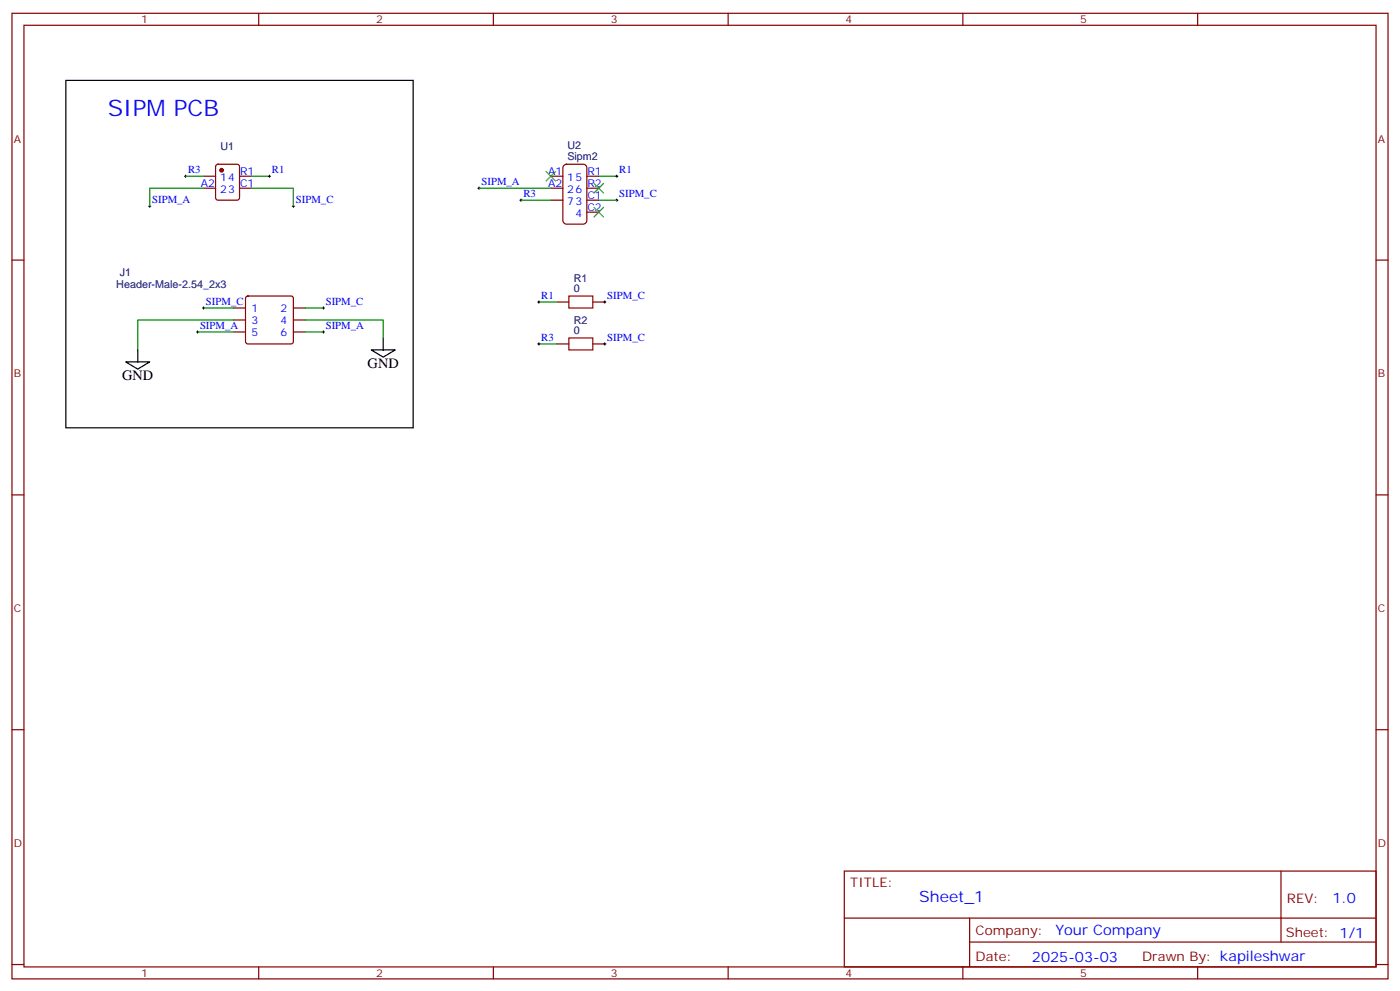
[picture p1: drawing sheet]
<svg xmlns="http://www.w3.org/2000/svg" width="412mm" height="292mm" viewBox="0 0 412 292" stroke-linecap="round" stroke-linejoin="round" font-family="sans-serif">
<g fill="none" stroke="#870000" stroke-width=".35">
<path d="M3.5 3.9h405.4v284.4h-405.4zM7.1 7.4h398.2v277.3h-398.2zM76.2 3.9v3.5M145.3 3.9v3.5M214.5 3.9v3.5M283.6 3.9v3.5M352.8 3.9v3.5M60 51.9h3.5M60 55.4h3.5M63.7 48.6l.5-.2h5.6l.7 .4 .1 9.4-.5 .7h-5.9l-.6-.4-.1-9.4zM70.6 51.9h3.5M70.6 55.4h3.5"/>
<path d="M162.3 51.9h3.5M162.3 55.4h3.5M162.3 58.9h3.5M166 48.8l.9-.4h4.9l.6 .2 .4 .5 .1 15.8-.3 .7-.5 .4h-5.2l-.7-.2-.3-.6-.1-15.8zM172.9 51.9h3.5M172.9 55.4h3.5M172.9 58.9h3.5M3.5 76.6h3.6M172.9 62.5h3.5M405.3 76.6h3.6M68.8 90.7h3.5M68.8 94.2h3.5"/>
<path d="M68.8 97.8h3.5M72.6 87.4l.4-.2h12.7l.5 .2 .2 .5v12.7l-.2 .5-.5 .2h-12.7l-.5-.3-.2-.4v-12.7zM86.4 90.7h3.6M86.4 94.2h3.6M86.4 97.8h3.6M164 88.9h3.6M174.6 88.9h3.6M164 101.3h3.6M174.6 101.3h3.6M3.5 145.7h3.6M405.3 145.7h3.6M3.5 214.9h3.6"/>
<path d="M405.3 214.9h3.6M248.7 256.5h156.6v28.2h-156.6zM377.3 256.5v20.9M248.7 270.4h156.5M285.6 277.4h119.6M285.6 270.4v14.1M3.5 284h3.6M76.2 284.7v3.6M145.3 284.7v3.6M214.5 284.7v3.6M283.6 284.7v3.6M352.8 284.7v3.6"/>
<path d="M405.3 284h3.6"/>
</g>
<path d="M19.4 23.7h102.3v102.3h-102.3zM112.9 99.5v3.5M37 106.6h7.1l-3.5 2.1zM40.6 103v3.6M109.4 103h7l-3.5 2.2z" fill="none" stroke="#000" stroke-width=".35"/>
<g fill="none" stroke="#000" stroke-width=".29">
<path d="M54.3 51.9h.7M54.7 51.5v.7M79 51.9h.7M79.4 51.5v.7M140.8 55.4h.7M141.1 55.1v.7M153.1 58.9h.7M153.5 58.6v.7M181.3 58.9h.7M181.3 51.9h.7M181.7 51.5v.7M181.7 58.6v.7"/>
<path d="M43.7 60.7h.7M44.1 60.4v.7M86.1 60.7h.7M86.4 60.4v.7M57.9 97.8h.7M58.2 97.4v.7M59.6 90.7h.7M60 90.3v.8M94.9 90.7h.7M94.9 97.8h.7M95.2 90.3v.8M95.2 97.4v.7"/>
<path d="M158.4 88.9h.7M158.7 88.6v.7M177.8 88.9h.7M178.2 88.6v.7M158.4 101.3h.7M158.7 100.9v.7M177.8 101.3h.7M178.2 100.9v.7"/>
</g>
<g fill="none" stroke="#008700" stroke-width=".35">
<path d="M54.7 51.9h5.3M60 55.4h-15.9v5.3M74.1 55.4h12.3v5.3M74.1 51.9h5.3M141.1 55.4h21.2M153.5 58.9h8.8M176.4 51.9h5.3M176.4 58.9h5.3M58.2 97.8h10.6M60 90.7h8.8M68.8 94.2h-28.2v8.8M90 94.2h22.9v5.3"/>
<path d="M90 90.7h5.2M90 97.8h5.2M158.7 88.9h5.3M158.7 101.3h5.3"/>
</g>
<circle cx="65.3" cy="50.1" r=".53" fill="#870000" stroke="#870000" stroke-width=".35"/>
<path d="M167.6 87.2h7v3.5h-7zM167.6 99.5h7v3.5h-7z" fill="none" stroke="#a10000" stroke-width=".35"/>
<path d="M160.9 50.5l2.8 2.8M163.7 50.5l-2.8 2.8M175 54l2.8 2.8M177.8 54l-2.8 2.8M175 61.1l2.8 2.8M177.8 61.1l-2.8 2.8" fill="none" stroke="#3c3" stroke-width=".35"/>
<text font-size="6.7" fill="#00f" x="31.7" y="34.3">SIPM PCB</text>
<text font-size="4.6" fill="#00f" x="270.8" y="265.5">Sheet_1</text>
<g font-size="4.2">
<text x="36" y="111.9">GND</text>
<text x="108.3" y="108.3">GND</text>
</g>
<g font-size="4.2" fill="#00f">
<text x="392.5" y="265.8">1.0</text>
<text x="310.9" y="275.3">Your Company</text>
<text x="304" y="283.1">2025-03-03</text>
</g>
<g font-size="3.9" fill="#800">
<text x="250.5" y="261.1">TITLE:</text>
<text x="379.1" y="265.8">REV:</text>
<text x="287.4" y="275.3">Company:</text>
<text x="378.7" y="275.9">Sheet: 1/1</text>
<text x="287.4" y="283">Date:</text>
<text x="336.4" y="283.1">Drawn By: kapileshwar</text>
</g>
<g font-size="3.2" fill="#800">
<text x="41.6" y="6.9">1</text>
<text x="110.8" y="6.9">2</text>
<text x="179.9" y="6.9">3</text>
<text x="249.1" y="6.9">4</text>
<text x="318.2" y="6.9">5</text>
<text x="4.1" y="42">A</text>
<text x="405.9" y="42">A</text>
<text x="4.1" y="111.2">B</text>
<text x="405.9" y="111.2">B</text>
<text x="4.1" y="180.3">C</text>
<text x="405.9" y="180.3">C</text>
<text x="4.1" y="249.4">D</text>
<text x="405.9" y="249.4">D</text>
<text x="41.6" y="287.7">1</text>
<text x="110.8" y="287.7">2</text>
<text x="179.9" y="287.7">3</text>
<text x="249.1" y="287.7">4</text>
<text x="318.2" y="287.7">5</text>
</g>
<g font-size="3.2" fill="#000080">
<text x="64.9" y="44.2">U1</text>
<text x="167.1" y="47.1">Sipm2</text>
<text x="167.1" y="43.9">U2</text>
<text x="35.3" y="81.4">J1</text>
<text x="169" y="82.9">R1</text>
<text x="34.3" y="84.9">Header-Male-2.54_2x3</text>
<text x="169" y="86.1">0</text>
<text x="169" y="95.3">R2</text>
<text x="169" y="98.5">0</text>
</g>
<g font-size="3.2" fill="#00f">
<text x="55.4" y="51">R3</text>
<text x="64.8" y="53.3">14</text>
<text x="70.7" y="51.5">R1</text>
<text x="80.1" y="51">R1</text>
<text x="161.4" y="51.5">A1</text>
<text x="167.1" y="53.3">15</text>
<text x="173" y="51.5">R1</text>
<text x="182.4" y="51">R1</text>
<text x="44.8" y="59.8">SIPM_A</text>
<text x="59.1" y="55.1">A2</text>
<text x="64.8" y="56.8">23</text>
<text x="70.7" y="55.1">C1</text>
<text x="87.1" y="59.8">SIPM_C</text>
<text x="141.8" y="54.5">SIPM_A</text>
<text x="154.2" y="58.1">R3</text>
<text x="161.4" y="55.1">A2</text>
<text x="167.1" y="56.8">26</text>
<text x="173" y="55.1">R2</text>
<text x="173" y="58.6">C1</text>
<text x="182.4" y="58.1">SIPM_C</text>
<text x="167.1" y="60.4">73</text>
<text x="169.5" y="63.9">4</text>
<text x="173" y="62.1">C2</text>
<text x="60.7" y="89.8">SIPM_C</text>
<text x="96" y="89.8">SIPM_C</text>
<text x="159.5" y="88.1">R1</text>
<text x="178.9" y="88.1">SIPM_C</text>
<text x="74.1" y="91.8">1</text>
<text x="74.1" y="95.3">3</text>
<text x="82.6" y="91.8">2</text>
<text x="82.6" y="95.3">4</text>
<text x="58.9" y="96.9">SIPM_A</text>
<text x="74.1" y="98.8">5</text>
<text x="82.6" y="98.8">6</text>
<text x="96" y="96.9">SIPM_A</text>
<text x="159.5" y="100.4">R3</text>
<text x="178.9" y="100.4">SIPM_C</text>
</g>
</svg>
